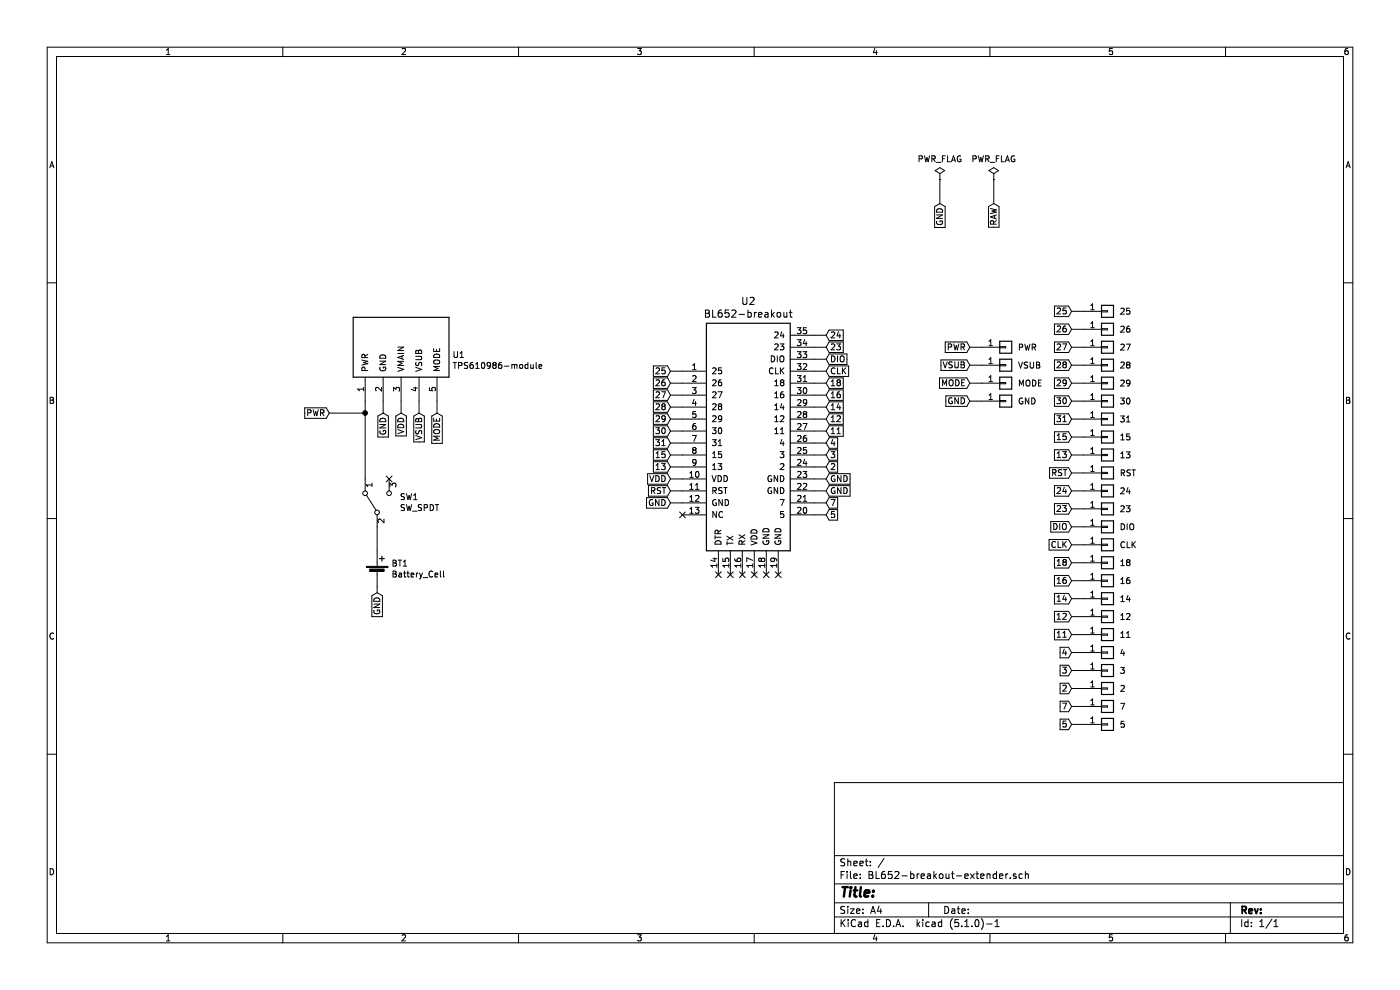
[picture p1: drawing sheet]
EESchema Schematic File Version 4
LIBS:BL652-breakout-extender-cache
EELAYER 29 0
EELAYER END
$Descr A4 11693 8268
encoding utf-8
Sheet 1 1
Title ""
Date ""
Rev ""
Comp ""
Comment1 ""
Comment2 ""
Comment3 ""
Comment4 ""
$EndDescr
$Comp
L bl652-breakout:BL652-breakout U2
U 1 1
P 6250 3650
F 0 "U2" H 6250 4787 60  0000 C CNN
F 1 "BL652-breakout" H 6250 4681 60  0000 C CNN
F 2 "Footprints:BL652-breakout" H 6250 2900 60  0001 C CNN
F 3 "" H 6250 2900 60  0001 C CNN
	1    6250 3650
	1    0    0    -1  
$EndComp
$Comp
L Device:Battery_Cell BT1
U 1 1
P 3150 4800
F 0 "BT1" H 3268 4896 50  0000 L CNN
F 1 "Battery_Cell" H 3268 4805 50  0000 L CNN
F 2 "Footprints:BH-311-1P24" V 3150 4860 50  0001 C CNN
F 3 "~" V 3150 4860 50  0001 C CNN
	1    3150 4800
	1    0    0    -1  
$EndComp
$Comp
L TPS610986-module:TPS610986-module U1
U 1 1
P 3350 2900
F 0 "U1" H 3778 2838 50  0000 L CNN
F 1 "TPS610986-module" H 3778 2747 50  0000 L CNN
F 2 "Footprints:TPS610986-module" H 3350 2350 50  0001 C CNN
F 3 "" H 3350 2350 50  0001 C CNN
	1    3350 2900
	1    0    0    -1  
$EndComp
Wire Wire Line
	3150 4900 3150 4950
Wire Wire Line
	3050 3450 2750 3450
Wire Wire Line
	3050 3450 3050 3350
Text GLabel 7850 1700 3    50   Input ~ 0
GND
Wire Wire Line
	7850 1700 7850 1500
Text GLabel 3150 4950 3    50   Input ~ 0
GND
Text GLabel 3650 3450 3    50   Input ~ 0
MODE
Wire Wire Line
	3650 3350 3650 3450
Text GLabel 3500 3450 3    50   Input ~ 0
VSUB
Wire Wire Line
	3500 3450 3500 3350
Text GLabel 3350 3450 3    50   Input ~ 0
VDD
Wire Wire Line
	3350 3350 3350 3450
Wire Wire Line
	3200 3350 3200 3450
Text GLabel 3200 3450 3    50   Input ~ 0
GND
$Comp
L Switch:SW_SPDT SW1
U 1 1
P 3150 4200
F 0 "SW1" V 3196 4012 50  0000 R CNN
F 1 "SW_SPDT" V 3105 4012 50  0000 R CNN
F 2 "Footprints:SW_SPDT" H 3150 4200 50  0001 C CNN
F 3 "~" H 3150 4200 50  0001 C CNN
	1    3150 4200
	0    -1   -1   0   
$EndComp
Connection ~ 3050 3450
Text GLabel 6900 4000 2    50   Input ~ 0
GND
Text GLabel 6900 4100 2    50   Input ~ 0
GND
Wire Wire Line
	6900 4000 6800 4000
Wire Wire Line
	6800 4100 6900 4100
Text GLabel 5600 4000 0    50   Input ~ 0
VDD
Wire Wire Line
	5700 4000 5600 4000
Text GLabel 5600 4200 0    50   Input ~ 0
GND
Wire Wire Line
	5700 4200 5600 4200
Text GLabel 5600 3100 0    50   Input ~ 0
25
Text GLabel 5600 3200 0    50   Input ~ 0
26
Text GLabel 5600 3300 0    50   Input ~ 0
27
Text GLabel 5600 3400 0    50   Input ~ 0
28
Text GLabel 5600 3500 0    50   Input ~ 0
29
Text GLabel 5600 3600 0    50   Input ~ 0
30
Text GLabel 5600 3700 0    50   Input ~ 0
31
Text GLabel 5600 3800 0    50   Input ~ 0
15
Text GLabel 5600 3900 0    50   Input ~ 0
13
Text GLabel 5600 4100 0    50   Input ~ 0
RST
NoConn ~ 5700 4300
Wire Wire Line
	5700 3100 5600 3100
Wire Wire Line
	5600 3200 5700 3200
Wire Wire Line
	5700 3300 5600 3300
Wire Wire Line
	5600 3400 5700 3400
Wire Wire Line
	5700 3500 5600 3500
Wire Wire Line
	5600 3600 5700 3600
Wire Wire Line
	5700 3700 5600 3700
Wire Wire Line
	5600 3800 5700 3800
Wire Wire Line
	5700 3900 5600 3900
Wire Wire Line
	5600 4100 5700 4100
Text GLabel 6900 2800 2    50   Input ~ 0
24
Text GLabel 6900 2900 2    50   Input ~ 0
23
Text GLabel 6900 3000 2    50   Input ~ 0
DIO
Text GLabel 6900 3100 2    50   Input ~ 0
CLK
Text GLabel 6900 3200 2    50   Input ~ 0
18
Text GLabel 6900 3300 2    50   Input ~ 0
16
Text GLabel 6900 3400 2    50   Input ~ 0
14
Text GLabel 6900 3500 2    50   Input ~ 0
12
Text GLabel 6900 3600 2    50   Input ~ 0
11
Text GLabel 6900 3700 2    50   Input ~ 0
4
Text GLabel 6900 3800 2    50   Input ~ 0
3
Text GLabel 6900 3900 2    50   Input ~ 0
2
Text GLabel 6900 4200 2    50   Input ~ 0
7
Text GLabel 6900 4300 2    50   Input ~ 0
5
Wire Wire Line
	6900 2800 6800 2800
Wire Wire Line
	6800 2900 6900 2900
Wire Wire Line
	6800 3000 6900 3000
Wire Wire Line
	6900 3100 6800 3100
Wire Wire Line
	6800 3200 6900 3200
Wire Wire Line
	6900 3300 6800 3300
Wire Wire Line
	6800 3400 6900 3400
Wire Wire Line
	6900 3500 6800 3500
Wire Wire Line
	6800 3600 6900 3600
Wire Wire Line
	6900 3700 6800 3700
Wire Wire Line
	6800 3800 6900 3800
Wire Wire Line
	6900 3900 6800 3900
Wire Wire Line
	6800 4200 6900 4200
Wire Wire Line
	6900 4300 6800 4300
$Comp
L Connector_Generic:Conn_01x01 J8
U 1 1
P 9250 2750
F 0 "J8" H 9330 2792 50  0001 L CNN
F 1 "26" H 9350 2750 50  0000 L CNN
F 2 "Footprints:Wirepad" H 9250 2750 50  0001 C CNN
F 3 "~" H 9250 2750 50  0001 C CNN
	1    9250 2750
	1    0    0    -1  
$EndComp
Text GLabel 8950 2600 0    50   Input ~ 0
25
Wire Wire Line
	9050 2600 8950 2600
Text GLabel 8950 2750 0    50   Input ~ 0
26
Wire Wire Line
	8950 2750 9050 2750
$Comp
L Connector_Generic:Conn_01x01 J9
U 1 1
P 9250 2900
F 0 "J9" H 9330 2942 50  0001 L CNN
F 1 "27" H 9350 2900 50  0000 L CNN
F 2 "Footprints:Wirepad" H 9250 2900 50  0001 C CNN
F 3 "~" H 9250 2900 50  0001 C CNN
	1    9250 2900
	1    0    0    -1  
$EndComp
Text GLabel 8950 2900 0    50   Input ~ 0
27
Wire Wire Line
	9050 2900 8950 2900
Text GLabel 8950 3050 0    50   Input ~ 0
28
Wire Wire Line
	8950 3050 9050 3050
$Comp
L Connector_Generic:Conn_01x01 J11
U 1 1
P 9250 3200
F 0 "J11" H 9330 3242 50  0001 L CNN
F 1 "29" H 9350 3200 50  0000 L CNN
F 2 "Footprints:Wirepad" H 9250 3200 50  0001 C CNN
F 3 "~" H 9250 3200 50  0001 C CNN
	1    9250 3200
	1    0    0    -1  
$EndComp
$Comp
L Connector_Generic:Conn_01x01 J12
U 1 1
P 9250 3350
F 0 "J12" H 9330 3392 50  0001 L CNN
F 1 "30" H 9350 3350 50  0000 L CNN
F 2 "Footprints:Wirepad" H 9250 3350 50  0001 C CNN
F 3 "~" H 9250 3350 50  0001 C CNN
	1    9250 3350
	1    0    0    -1  
$EndComp
Text GLabel 8950 3200 0    50   Input ~ 0
29
Wire Wire Line
	9050 3200 8950 3200
Text GLabel 8950 3350 0    50   Input ~ 0
30
Wire Wire Line
	8950 3350 9050 3350
$Comp
L Connector_Generic:Conn_01x01 J13
U 1 1
P 9250 3500
F 0 "J13" H 9330 3542 50  0001 L CNN
F 1 "31" H 9350 3500 50  0000 L CNN
F 2 "Footprints:Wirepad" H 9250 3500 50  0001 C CNN
F 3 "~" H 9250 3500 50  0001 C CNN
	1    9250 3500
	1    0    0    -1  
$EndComp
$Comp
L Connector_Generic:Conn_01x01 J14
U 1 1
P 9250 3650
F 0 "J14" H 9330 3692 50  0001 L CNN
F 1 "15" H 9350 3650 50  0000 L CNN
F 2 "Footprints:Wirepad" H 9250 3650 50  0001 C CNN
F 3 "~" H 9250 3650 50  0001 C CNN
	1    9250 3650
	1    0    0    -1  
$EndComp
Text GLabel 8950 3500 0    50   Input ~ 0
31
Wire Wire Line
	9050 3500 8950 3500
Text GLabel 8950 3650 0    50   Input ~ 0
15
Wire Wire Line
	8950 3650 9050 3650
$Comp
L Connector_Generic:Conn_01x01 J15
U 1 1
P 9250 3800
F 0 "J15" H 9330 3842 50  0001 L CNN
F 1 "13" H 9350 3800 50  0000 L CNN
F 2 "Footprints:Wirepad" H 9250 3800 50  0001 C CNN
F 3 "~" H 9250 3800 50  0001 C CNN
	1    9250 3800
	1    0    0    -1  
$EndComp
$Comp
L Connector_Generic:Conn_01x01 J16
U 1 1
P 9250 3950
F 0 "J16" H 9330 3992 50  0001 L CNN
F 1 "RST" H 9350 3950 50  0000 L CNN
F 2 "Footprints:Wirepad" H 9250 3950 50  0001 C CNN
F 3 "~" H 9250 3950 50  0001 C CNN
	1    9250 3950
	1    0    0    -1  
$EndComp
Text GLabel 8950 3800 0    50   Input ~ 0
13
Wire Wire Line
	9050 3800 8950 3800
Text GLabel 8950 3950 0    50   Input ~ 0
RST
Wire Wire Line
	8950 3950 9050 3950
$Comp
L Connector_Generic:Conn_01x01 J17
U 1 1
P 9250 4100
F 0 "J17" H 9330 4142 50  0001 L CNN
F 1 "24" H 9350 4100 50  0000 L CNN
F 2 "Footprints:Wirepad" H 9250 4100 50  0001 C CNN
F 3 "~" H 9250 4100 50  0001 C CNN
	1    9250 4100
	1    0    0    -1  
$EndComp
$Comp
L Connector_Generic:Conn_01x01 J18
U 1 1
P 9250 4250
F 0 "J18" H 9330 4292 50  0001 L CNN
F 1 "23" H 9350 4250 50  0000 L CNN
F 2 "Footprints:Wirepad" H 9250 4250 50  0001 C CNN
F 3 "~" H 9250 4250 50  0001 C CNN
	1    9250 4250
	1    0    0    -1  
$EndComp
Text GLabel 8950 4100 0    50   Input ~ 0
24
Wire Wire Line
	9050 4100 8950 4100
Text GLabel 8950 4250 0    50   Input ~ 0
23
Wire Wire Line
	8950 4250 9050 4250
$Comp
L Connector_Generic:Conn_01x01 J19
U 1 1
P 9250 4400
F 0 "J19" H 9330 4442 50  0001 L CNN
F 1 "DIO" H 9350 4400 50  0000 L CNN
F 2 "Footprints:Wirepad" H 9250 4400 50  0001 C CNN
F 3 "~" H 9250 4400 50  0001 C CNN
	1    9250 4400
	1    0    0    -1  
$EndComp
$Comp
L Connector_Generic:Conn_01x01 J20
U 1 1
P 9250 4550
F 0 "J20" H 9330 4592 50  0001 L CNN
F 1 "CLK" H 9350 4550 50  0000 L CNN
F 2 "Footprints:Wirepad" H 9250 4550 50  0001 C CNN
F 3 "~" H 9250 4550 50  0001 C CNN
	1    9250 4550
	1    0    0    -1  
$EndComp
Text GLabel 8950 4400 0    50   Input ~ 0
DIO
Wire Wire Line
	9050 4400 8950 4400
Text GLabel 8950 4550 0    50   Input ~ 0
CLK
Wire Wire Line
	8950 4550 9050 4550
$Comp
L Connector_Generic:Conn_01x01 J21
U 1 1
P 9250 4700
F 0 "J21" H 9330 4742 50  0001 L CNN
F 1 "18" H 9350 4700 50  0000 L CNN
F 2 "Footprints:Wirepad" H 9250 4700 50  0001 C CNN
F 3 "~" H 9250 4700 50  0001 C CNN
	1    9250 4700
	1    0    0    -1  
$EndComp
$Comp
L Connector_Generic:Conn_01x01 J22
U 1 1
P 9250 4850
F 0 "J22" H 9330 4892 50  0001 L CNN
F 1 "16" H 9350 4850 50  0000 L CNN
F 2 "Footprints:Wirepad" H 9250 4850 50  0001 C CNN
F 3 "~" H 9250 4850 50  0001 C CNN
	1    9250 4850
	1    0    0    -1  
$EndComp
Text GLabel 8950 4700 0    50   Input ~ 0
18
Wire Wire Line
	9050 4700 8950 4700
Text GLabel 8950 4850 0    50   Input ~ 0
16
Wire Wire Line
	8950 4850 9050 4850
$Comp
L Connector_Generic:Conn_01x01 J23
U 1 1
P 9250 5000
F 0 "J23" H 9330 5042 50  0001 L CNN
F 1 "14" H 9350 5000 50  0000 L CNN
F 2 "Footprints:Wirepad" H 9250 5000 50  0001 C CNN
F 3 "~" H 9250 5000 50  0001 C CNN
	1    9250 5000
	1    0    0    -1  
$EndComp
$Comp
L Connector_Generic:Conn_01x01 J24
U 1 1
P 9250 5150
F 0 "J24" H 9330 5192 50  0001 L CNN
F 1 "12" H 9350 5150 50  0000 L CNN
F 2 "Footprints:Wirepad" H 9250 5150 50  0001 C CNN
F 3 "~" H 9250 5150 50  0001 C CNN
	1    9250 5150
	1    0    0    -1  
$EndComp
Text GLabel 8950 5000 0    50   Input ~ 0
14
Wire Wire Line
	9050 5000 8950 5000
Text GLabel 8950 5150 0    50   Input ~ 0
12
Wire Wire Line
	8950 5150 9050 5150
$Comp
L Connector_Generic:Conn_01x01 J25
U 1 1
P 9250 5300
F 0 "J25" H 9330 5342 50  0001 L CNN
F 1 "11" H 9350 5300 50  0000 L CNN
F 2 "Footprints:Wirepad" H 9250 5300 50  0001 C CNN
F 3 "~" H 9250 5300 50  0001 C CNN
	1    9250 5300
	1    0    0    -1  
$EndComp
$Comp
L Connector_Generic:Conn_01x01 J26
U 1 1
P 9250 5450
F 0 "J26" H 9330 5492 50  0001 L CNN
F 1 "4" H 9350 5450 50  0000 L CNN
F 2 "Footprints:Wirepad" H 9250 5450 50  0001 C CNN
F 3 "~" H 9250 5450 50  0001 C CNN
	1    9250 5450
	1    0    0    -1  
$EndComp
Text GLabel 8950 5300 0    50   Input ~ 0
11
Wire Wire Line
	9050 5300 8950 5300
Text GLabel 8950 5450 0    50   Input ~ 0
4
Wire Wire Line
	8950 5450 9050 5450
$Comp
L Connector_Generic:Conn_01x01 J27
U 1 1
P 9250 5600
F 0 "J27" H 9330 5642 50  0001 L CNN
F 1 "3" H 9350 5600 50  0000 L CNN
F 2 "Footprints:Wirepad" H 9250 5600 50  0001 C CNN
F 3 "~" H 9250 5600 50  0001 C CNN
	1    9250 5600
	1    0    0    -1  
$EndComp
$Comp
L Connector_Generic:Conn_01x01 J28
U 1 1
P 9250 5750
F 0 "J28" H 9330 5792 50  0001 L CNN
F 1 "2" H 9350 5750 50  0000 L CNN
F 2 "Footprints:Wirepad" H 9250 5750 50  0001 C CNN
F 3 "~" H 9250 5750 50  0001 C CNN
	1    9250 5750
	1    0    0    -1  
$EndComp
Text GLabel 8950 5600 0    50   Input ~ 0
3
Wire Wire Line
	9050 5600 8950 5600
Text GLabel 8950 5750 0    50   Input ~ 0
2
Wire Wire Line
	8950 5750 9050 5750
$Comp
L Connector_Generic:Conn_01x01 J29
U 1 1
P 9250 5900
F 0 "J29" H 9330 5942 50  0001 L CNN
F 1 "7" H 9350 5900 50  0000 L CNN
F 2 "Footprints:Wirepad" H 9250 5900 50  0001 C CNN
F 3 "~" H 9250 5900 50  0001 C CNN
	1    9250 5900
	1    0    0    -1  
$EndComp
$Comp
L Connector_Generic:Conn_01x01 J30
U 1 1
P 9250 6050
F 0 "J30" H 9330 6092 50  0001 L CNN
F 1 "5" H 9350 6050 50  0000 L CNN
F 2 "Footprints:Wirepad" H 9250 6050 50  0001 C CNN
F 3 "~" H 9250 6050 50  0001 C CNN
	1    9250 6050
	1    0    0    -1  
$EndComp
Text GLabel 8950 5900 0    50   Input ~ 0
7
Wire Wire Line
	9050 5900 8950 5900
Text GLabel 8950 6050 0    50   Input ~ 0
5
Wire Wire Line
	8950 6050 9050 6050
NoConn ~ 6000 4800
NoConn ~ 6100 4800
NoConn ~ 6200 4800
NoConn ~ 6300 4800
NoConn ~ 6400 4800
NoConn ~ 6500 4800
$Comp
L Connector_Generic:Conn_01x01 J7
U 1 1
P 9250 2600
F 0 "J7" H 9330 2642 50  0001 L CNN
F 1 "25" H 9350 2600 50  0000 L CNN
F 2 "Footprints:Wirepad" H 9250 2600 50  0001 C CNN
F 3 "~" H 9250 2600 50  0001 C CNN
	1    9250 2600
	1    0    0    -1  
$EndComp
$Comp
L Connector_Generic:Conn_01x01 J10
U 1 1
P 9250 3050
F 0 "J10" H 9330 3092 50  0001 L CNN
F 1 "28" H 9350 3050 50  0000 L CNN
F 2 "Footprints:Wirepad" H 9250 3050 50  0001 C CNN
F 3 "~" H 9250 3050 50  0001 C CNN
	1    9250 3050
	1    0    0    -1  
$EndComp
$Comp
L Connector_Generic:Conn_01x01 J3
U 1 1
P 8400 2900
F 0 "J3" H 8480 2942 50  0001 L CNN
F 1 "PWR" H 8500 2900 50  0000 L CNN
F 2 "Footprints:Wirepad" H 8400 2900 50  0001 C CNN
F 3 "~" H 8400 2900 50  0001 C CNN
	1    8400 2900
	1    0    0    -1  
$EndComp
Text GLabel 8100 2900 0    50   Input ~ 0
PWR
Wire Wire Line
	8200 2900 8100 2900
Text GLabel 8100 3050 0    50   Input ~ 0
VSUB
Wire Wire Line
	8100 3050 8200 3050
$Comp
L Connector_Generic:Conn_01x01 J5
U 1 1
P 8400 3200
F 0 "J5" H 8480 3242 50  0001 L CNN
F 1 "MODE" H 8500 3200 50  0000 L CNN
F 2 "Footprints:Wirepad" H 8400 3200 50  0001 C CNN
F 3 "~" H 8400 3200 50  0001 C CNN
	1    8400 3200
	1    0    0    -1  
$EndComp
Text GLabel 8100 3200 0    50   Input ~ 0
MODE
Wire Wire Line
	8200 3200 8100 3200
$Comp
L Connector_Generic:Conn_01x01 J4
U 1 1
P 8400 3050
F 0 "J4" H 8480 3092 50  0001 L CNN
F 1 "VSUB" H 8500 3050 50  0000 L CNN
F 2 "Footprints:Wirepad" H 8400 3050 50  0001 C CNN
F 3 "~" H 8400 3050 50  0001 C CNN
	1    8400 3050
	1    0    0    -1  
$EndComp
Text GLabel 8100 3350 0    50   Input ~ 0
GND
Wire Wire Line
	8200 3350 8100 3350
NoConn ~ 3250 4000
$Comp
L power:PWR_FLAG #FLG0101
U 1 1
P 7850 1500
F 0 "#FLG0101" H 7850 1575 50  0001 C CNN
F 1 "PWR_FLAG" H 7850 1673 50  0000 C CNN
F 2 "" H 7850 1500 50  0001 C CNN
F 3 "~" H 7850 1500 50  0001 C CNN
	1    7850 1500
	1    0    0    -1  
$EndComp
Text GLabel 8300 1700 3    50   Input ~ 0
RAW
Wire Wire Line
	8300 1700 8300 1500
$Comp
L power:PWR_FLAG #FLG0102
U 1 1
P 8300 1500
F 0 "#FLG0102" H 8300 1575 50  0001 C CNN
F 1 "PWR_FLAG" H 8300 1673 50  0000 C CNN
F 2 "" H 8300 1500 50  0001 C CNN
F 3 "~" H 8300 1500 50  0001 C CNN
	1    8300 1500
	1    0    0    -1  
$EndComp
Wire Wire Line
	3050 3450 3050 4000
Wire Wire Line
	3150 4400 3150 4600
$Comp
L Connector_Generic:Conn_01x01 J6
U 1 1
P 8400 3350
F 0 "J6" H 8480 3392 50  0001 L CNN
F 1 "GND" H 8500 3350 50  0000 L CNN
F 2 "Footprints:Wirepad" H 8400 3350 50  0001 C CNN
F 3 "~" H 8400 3350 50  0001 C CNN
	1    8400 3350
	1    0    0    -1  
$EndComp
Text GLabel 2750 3450 0    50   Input ~ 0
PWR
$EndSCHEMATC
